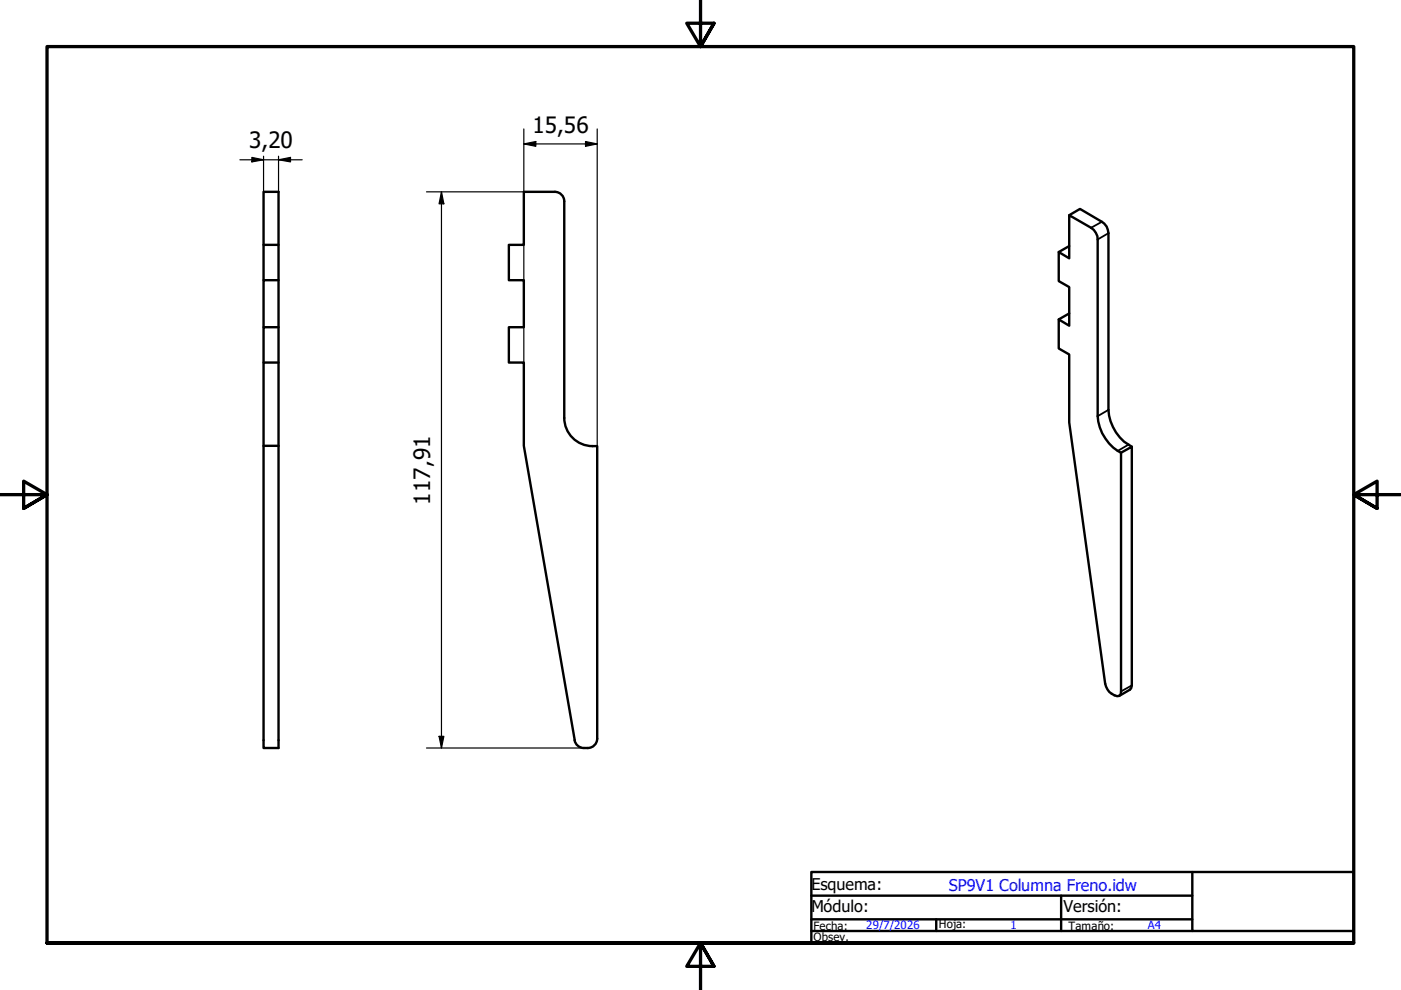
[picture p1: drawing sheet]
<svg xmlns="http://www.w3.org/2000/svg" width="297mm" height="210mm" viewBox="0 0 297 210" stroke-linecap="round" stroke-linejoin="round" font-family="sans-serif">
<!-- layer: Visible (ISO) -->
<g fill="none" stroke="#000" stroke-width=".51">
<path d="M55.9 51.9v-11.2h3.2v117.9h-3.2v-64.1h3.2M59.1 59.4h-3.2v10M59.1 51.9h-3.2v7.5M117.6 40.7a2 2 0 0 1 2 2M117.7 40.7h-6.6v11.2h-3.2v7.5h3.2v10h-3.2v7.5h3.2v17.6l10.8 62.4M119.6 42.7v45.9M226.7 45.6l4.6 2.7a3 3 0 0 1 1.4 2.5v37.4a9.6 9.6 0 0 0 5 7.8v50.6l-.1 .6-.3 .3a2.99 2.99 0 0 1-3-2.6l-7.6-55.3v-14.4l-2.2-1.3v-6.2l2.2 1.4v-8.2l-2.2-1.3v-6.2l2.2 1.4zM226.7 45.6l2.3-1.3 4.6 2.7a2.81 2.81 0 0 1 1.4 2.4v37.5a9.4 9.4 0 0 0 5 7.8M226.7 52.2l-2.2 1.2M59.1 76.9h-3.2v17.6M59.1 69.4h-3.2v7.5M226.7 66.5l-2.2 1.2"/>
<path d="M119.6 88.6a6.1 6.1 0 0 0 7 6v62M237.7 96l2.3-1.3v50.6l-.2 .6-.2 .3-2.3 1.3M121.8 156.9a2.21 2.21 0 0 0 2.9 1.7M126.6 156.6a2 2 0 0 1-2 2"/>
</g>
<!-- layer: Oculto (ISO) -->
<path d="M55.9 94.6h1.1M58 94.6h1.1" fill="none" stroke="#000" stroke-width=".38"/>
<!-- layer: Visible fina (ISO) -->
<path d="M233.6 47l-2.3 1.3M235 49.4l-2.3 1.4M235 86.9l-2.3 1.3M239.3 94.3l-2.3 1.3M240 145.3l-2.3 1.3" fill="none" stroke="#000" stroke-width=".38"/>
<!-- layer: Borde (ISO) -->
<path d="M148.5 -.1v10l-2.9-5h5.8l-2.9 5 2.9-5M0 104.9h10l-5-2.9v5.8l5-2.9-5 2.9M297 104.9h-10l5-2.9v5.8l-5-2.9 5 2.9M10 199.9v-190h277v190h-277h277M151.4 204.9l-2.9-5 2.9 5h-5.8l2.9-5v10" fill="none" stroke="#000" stroke-width=".7"/>
<path d="M172 184.9h115v15h-115zM172 197.4h80.8M172 194.9h80.8M172 189.9h80.8M198.5 194.9v2.5M225 189.9v7.5M252.8 184.9v12.5h34.2" fill="none" stroke="#000" stroke-width=".51"/>
<!-- layer: Cota (ISO) -->
<g fill="none" stroke="#000" stroke-width=".25">
<path d="M50.9 33.9h13.2M53.4 33.4l2.5 .5-2.5 .4zM55.9 33.1v7.6M59.1 33.9l2.5-.5v.9zM59.1 33.1v7.6M111.1 30.5l2.5-.5v1zM111.1 30.5h15.5M111.1 27.3v49.6M124.1 30l2.5 .5-2.5 .5zM126.6 27.3v67.3M90.4 40.7h20.7M93.6 40.7l.5 2.5h-1z"/>
<path d="M93.6 40.7v117.9M90.4 158.6h33.4M93.1 156.1h1l-.5 2.5z"/>
</g>
<g fill="#000">
<path d="M53.4 33.4l2.5 .5-2.5 .4z" fill-rule="evenodd"/>
<path d="M59.1 33.9l2.5-.5v.9z" fill-rule="evenodd"/>
<path d="M111.1 30.5l2.5-.5v1z" fill-rule="evenodd"/>
<path d="M124.1 30l2.5 .5-2.5 .5z" fill-rule="evenodd"/>
<path d="M93.6 40.7l.5 2.5h-1z" fill-rule="evenodd"/>
<path d="M93.1 156.1h1l-.5 2.5z" fill-rule="evenodd"/>
</g>
<g font-size="4.8">
<text x="112.9" y="28.1">15,56</text>
<text x="52.8" y="31.5">3,20</text>
<text x="91.2" y="107" transform="rotate(-90 91.2 107)">117,91</text>
</g>
<g font-size="3.4">
<text x="172" y="188.7">Esquema:</text>
<text x="172" y="193.5">Módulo:</text>
<text x="225.5" y="193.5">Versión:</text>
</g>
<text font-size="3.4" fill="#00f" x="201.2" y="188.8">SP9V1 Columna Freno.idw</text>
<g font-size="2.4">
<text x="172.5" y="197.2">Fecha:</text>
<text x="199.1" y="196.8">Hoja:</text>
<text x="226.6" y="197.1">Tamaño:</text>
<text x="172.5" y="199.6">Obsev.</text>
</g>
<g font-size="2.4" fill="#00f">
<text x="183.6" y="197">29/7/2026</text>
<text x="214.2" y="196.9">1</text>
<text x="243.4" y="197">A4</text>
</g>
</svg>
